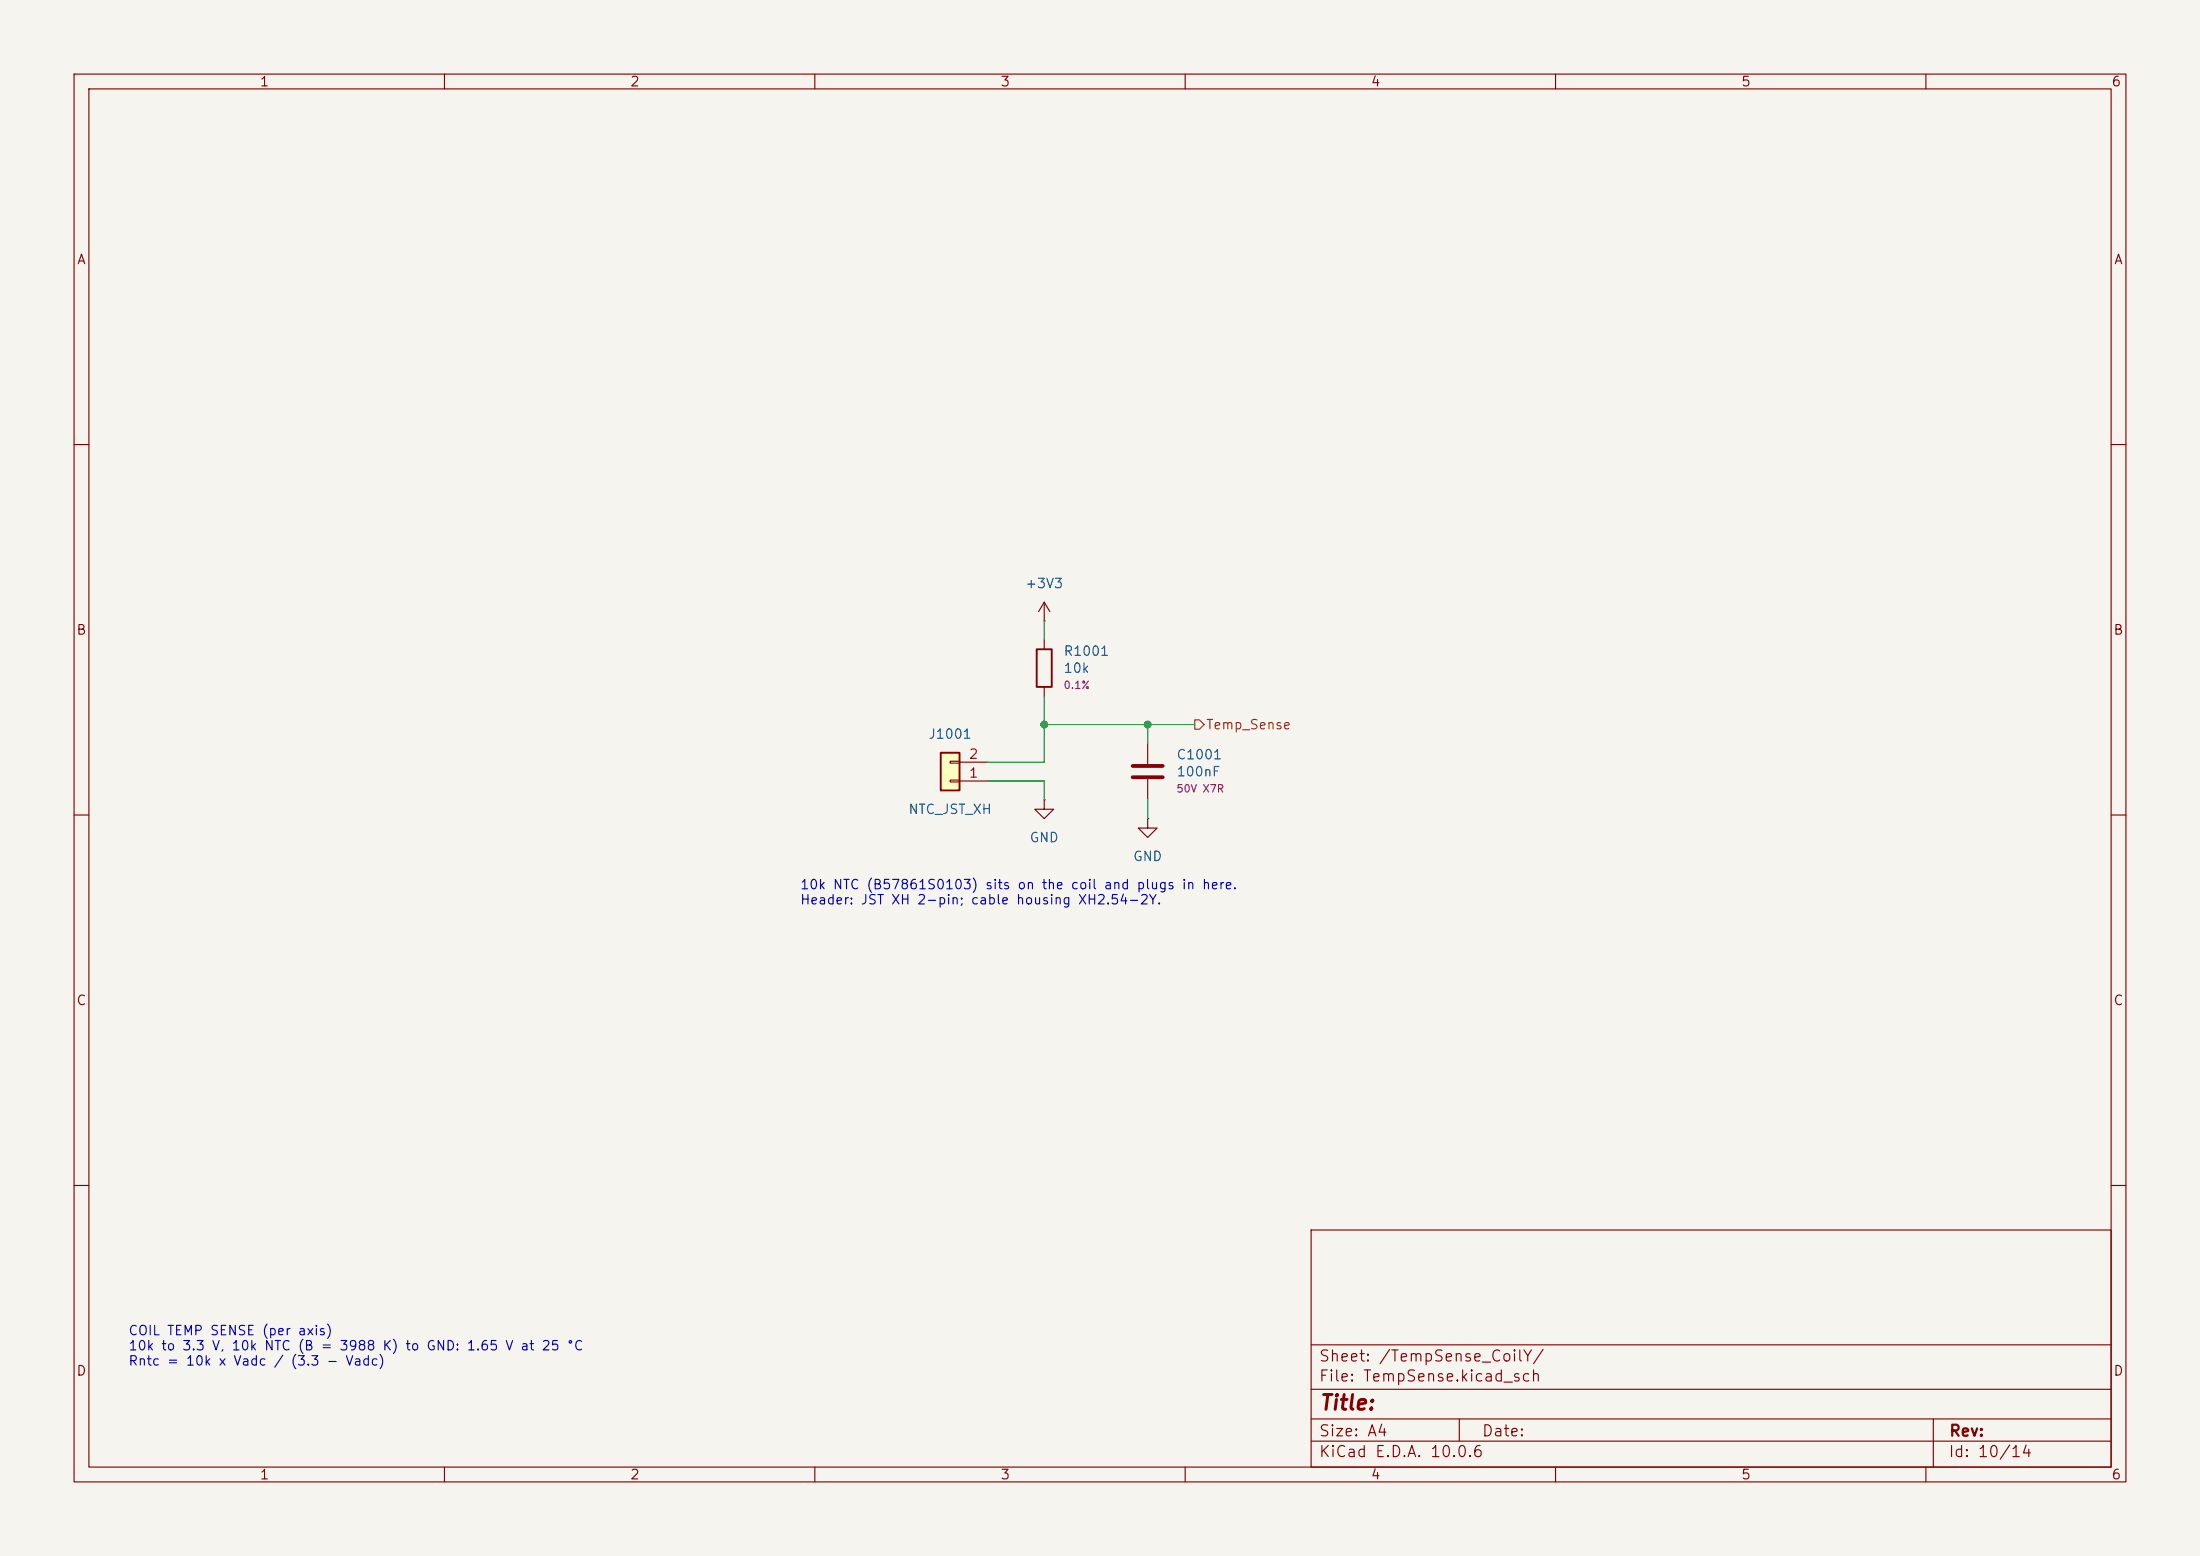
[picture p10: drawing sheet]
<svg xmlns="http://www.w3.org/2000/svg" width="297mm" height="210mm" viewBox="0 0 297 210" stroke-linecap="round" stroke-linejoin="round" font-family="sans-serif">
<path d="M0 0h297v210h-297z" fill="#f5f4ef" stroke="#f5f4ef" stroke-width=".14"/>
<g fill="none" stroke="#840000" stroke-width=".15">
<path d="M10 10h277v190h-277zM12 12h273v186h-273zM60 10v2M110 10v2M160 10v2M210 10v2M260 10v2M10 60h2M285 60h2M10 110h2M285 110h2M10 160h2"/>
<path d="M177 166h108v32h-108zM285 160h2M60 198v2M110 198v2M160 198v2M177 194.5h108M177 191.5h108M177 187.5h108M177 181.5h108M197 191.5v3M210 198v2M260 198v2"/>
<path d="M261 191.5v6.5"/>
</g>
<path d="M127 101.6h2.5v5.1h-2.5z" fill="#ffffc2"/>
<path d="M140 87.6h2v5.1h-2zM127 101.6h2.5v5.1h-2.5z" fill="none" stroke="#840000" stroke-width=".25"/>
<g fill="none" stroke="#840000" stroke-width=".15">
<path d="M141 83.8h.1M141 81.3v2.5M141 86.4v1.2M141 92.7v1.3M141 81.3l-.8 1.3M141 81.3l.7 1.3M128.3 105.3h1.2v.2h-1.2zM128.3 102.7h1.2v.3h-1.2zM129.5 105.4h3.8M129.5 102.9h3.8M141 108v1.2h1.2l-1.2 1.3-1.3-1.3h1.3M141 108h.1"/>
<path d="M154.9 110.5v1.3h1.3l-1.3 1.2-1.2-1.2h1.2M154.9 110.5h.1M154.9 100.3v2.8M154.9 105.2v2.8"/>
</g>
<path d="M152.9 103.4h4.1M152.9 104.9h4.1" fill="none" stroke="#840000" stroke-width=".51"/>
<path d="M161.3 97.2h.6l.7 .6-.7 .6h-.6z" fill="none" stroke="#725600" stroke-width=".15"/>
<path d="M141 83.8v2.6M141 94v8.9h-7.7M141 97.8h20.3M154.9 97.8v2.5M133.3 105.4h7.7v2.6M154.9 108v2.5" fill="none" stroke="#009600" stroke-width=".15"/>
<g fill="#009600" stroke="#009600" stroke-width=".14">
<circle cx="141" cy="97.8" r=".46"/>
<circle cx="154.9" cy="97.8" r=".46"/>
</g>
<text font-size="2" fill="#840000" x="178" y="190.8">Title:</text>
<g font-size="1.5" fill="#840000">
<text x="178" y="184.1">Sheet: /TempSense_CoilY/</text>
<text x="178" y="186.8">File: TempSense.kicad_sch</text>
<text x="178" y="197">KiCad E.D.A. 10.0.6</text>
<text x="178" y="194.2">Size: A4</text>
<text x="200" y="194.2">Date:</text>
<text x="263" y="197">Id: 10/14</text>
<text x="263" y="194.2">Rev:</text>
</g>
<g font-size="1.3" fill="#840000">
<text x="35" y="12">1</text>
<text x="85" y="12">2</text>
<text x="135" y="12">3</text>
<text x="185" y="12">4</text>
<text x="235" y="12">5</text>
<text x="285" y="12">6</text>
<text x="10.3" y="36">A</text>
<text x="285.3" y="36">A</text>
<text x="10.2" y="86">B</text>
<text x="285.2" y="86">B</text>
<text x="10.2" y="136">C</text>
<text x="285.2" y="136">C</text>
<text x="10.2" y="186">D</text>
<text x="285.2" y="186">D</text>
<text x="35" y="200">1</text>
<text x="85" y="200">2</text>
<text x="135" y="200">3</text>
<text x="185" y="200">4</text>
<text x="235" y="200">5</text>
<text x="285" y="200">6</text>
</g>
<g font-size="1.3" fill="#006464">
<text x="138.3" y="79.7">+3V3</text>
<text x="143.5" y="88.8">R1001</text>
<text x="143.5" y="91.1">10k</text>
<text x="125.2" y="100">J1001</text>
<text x="158.7" y="102.8">C1001</text>
<text x="158.7" y="105.1">100nF</text>
<text x="122.5" y="110.2">NTC_JST_XH</text>
<text x="138.9" y="114">GND</text>
<text x="152.9" y="116.5">GND</text>
</g>
<text font-size="1.3" fill="#725600" x="162.7" y="98.8">Temp_Sense</text>
<g font-size="1.3" fill="#a90000">
<text x="130.7" y="105.3">1</text>
<text x="130.7" y="102.7">2</text>
</g>
<g font-size="1.3" fill="#0000c2">
<text x="107.9" y="120.3">10k NTC (B57861S0103) sits on the coil and plugs in here.</text>
<text x="107.9" y="122.4">Header: JST XH 2-pin; cable housing XH2.54-2Y.</text>
<text x="17.2" y="180.5">COIL TEMP SENSE (per axis)</text>
<text x="17.2" y="182.6">10k to 3.3 V, 10k NTC (B = 3988 K) to GND: 1.65 V at 25 °C</text>
<text x="17.2" y="184.6">Rntc = 10k x Vadc / (3.3 - Vadc)</text>
</g>
<g font-size="1" fill="#840084">
<text x="143.5" y="93.2">0.1%</text>
<text x="158.7" y="107.2">50V X7R</text>
</g>
</svg>
